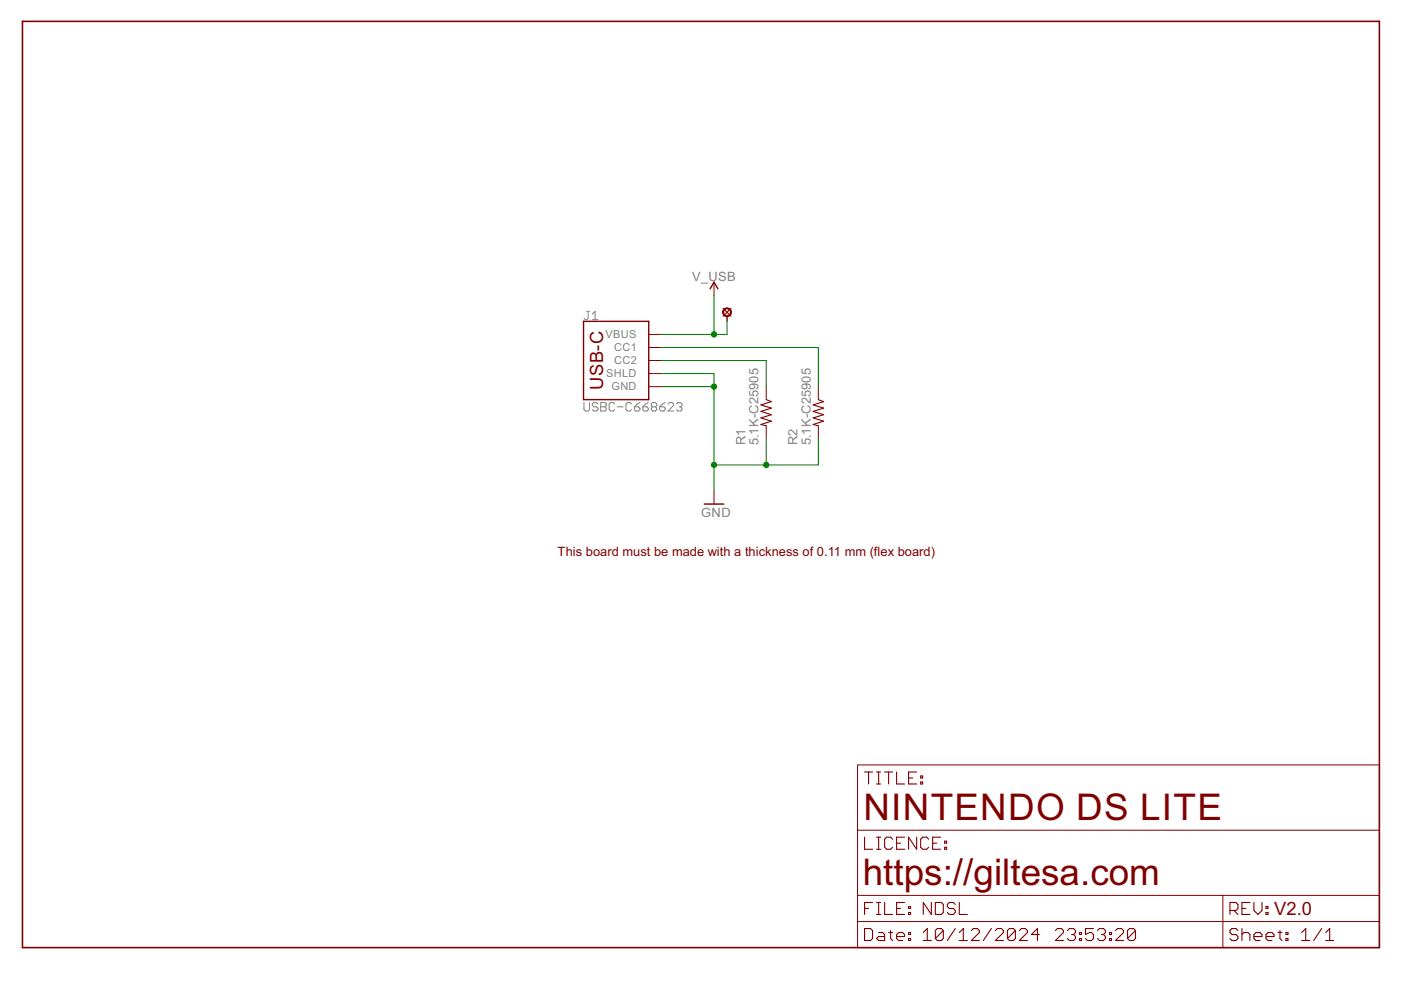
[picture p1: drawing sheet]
<svg xmlns="http://www.w3.org/2000/svg" width="297mm" height="210mm" viewBox="0 0 297 210" stroke-linecap="round" stroke-linejoin="round" font-family="sans-serif">
<g fill="none" stroke="#808080" stroke-width=".21">
<path d="M124.4 66h.6M124.7 66v1.5l-.3 .3h-.3l-.3-.3M125.6 67.8h1.2M125.6 66.6l.6-.6v1.8M123.8 85.4v1.4l.3 .3h.6l.3-.3v-1.4M126.8 85.7l-.3-.3h-.6l-.3 .3v.3l.3 .3h.6l.3 .3v.2l-.3 .3h-.6l-.3-.3M127.4 85.4h.8l.3 .3v.3l-.3 .3 .3 .3v.2l-.3 .3h-.8zM127.4 86.3h.8M130.3 85.7l-.3-.3h-.5l-.3 .3v1.1l.3 .3h.5l.3-.3M130.9 86.3h1.2M133.9 85.7l-.3-.3h-.6l-.3 .3v1.1l.3 .3h.6l.3-.3M134.5 86.3h.9l.3 .3v.2l-.3 .3h-.6l-.3-.3z"/>
<path d="M135.7 85.4l-.6 .3-.6 .6M136.3 86.3h.9l.3 .3v.2l-.3 .3h-.6l-.3-.3zM137.5 85.4l-.6 .3-.6 .6M138.4 86.3l-.3 .3v.2l.3 .3h.6l.3-.3v-.2l-.3-.3M138.4 86.3l-.3-.3v-.3l.3-.3h.6l.3 .3v.3l-.3 .3M138.4 86.3h.6M139.8 86.3h.9l.3 .3v.2l-.3 .3h-.6l-.3-.3zM141 85.4l-.6 .3-.6 .6M141.6 85.7l.3-.3h.6l.3 .3v.3l-1.2 1.1h1.2M143.4 85.7l.3-.3h.6l.3 .3v.3l-.3 .3M144 86.3h.3M144.3 86.3l.3 .3v.2l-.3 .3h-.6l-.3-.3"/>
</g>
<path d="M4.8 4.5h287.7v196.4h-287.7z" fill="none" stroke="#800000" stroke-width=".34"/>
<g fill="none" stroke="#800000" stroke-width=".21">
<path d="M151.4 59.8v2.8M137.5 70.9h2.8M137.5 73.7h2.8M137.5 76.4h2.8M137.5 79.2h2.8M137.5 82h2.8M162.5 82v2.7M162.5 90.3v2.7M173.5 82v2.7M173.5 90.3v2.7M151.4 104.1v2.8M181.8 162.2h110.7v38.7h-110.7z"/>
<path d="M181.8 176h110.7M181.8 189.8h110.7M181.8 195.4h110.7M259.3 189.8v11.1"/>
</g>
<g fill="none" stroke="#800000" stroke-width=".23">
<path d="M153.3 65.4l1.7 1.6M155 65.4l-1.7 1.6M162.5 84.7l1.1 .5-2.3 .7 2.3 .6-2.3 .7 2.3 .7-2.3 .7 2.3 .7-2.3 .7 1.2 .3M173.5 84.7l1.1 .5-2.2 .7 2.2 .6-2.2 .7 2.2 .7-2.2 .7 2.2 .7-2.2 .7 1.1 .3M183.3 177.5v2.6h1.7M183.3 163.7h1.7M184.1 163.7v2.5M185.8 163.7h.9M185.8 166.2h.9M185.8 177.5h.9M186.3 163.7v2.5M186.3 177.5v2.6"/>
<path d="M187.6 163.7h1.7M188.4 163.7v2.5M189.3 177.9l-.5-.4h-.8l-.4 .4v1.7l.4 .5h.8l.5-.5M190.1 163.7v2.5h1.7M190.1 178.8h.8M191.8 177.5h-1.7v2.6h1.7M192.6 165h.9M194.4 163.7h-1.8v2.5h1.8M194.4 177.5v2.6l-1.8-2.6v2.6M195.2 165.8h.4v.4h-.4zM195.2 164.5h.4v.5h-.4zM196.9 177.9l-.4-.4h-.9l-.4 .4v1.7l.4 .5h.9l.4-.5"/>
<path d="M197.7 178.8h.9M199.4 177.5h-1.7v2.6h1.7M200.3 179.6h.4v.5h-.4zM200.3 178.4h.4v.4h-.4zM183.3 196.9h1.3l.4 .4v1.7l-.4 .4h-1.3zM183.3 192.6h.8M185 191.3h-1.7v2.6M185.8 191.3h.9M185.8 193.9h.9M185.8 180.1h.9M186.3 197.7h.8l.5 .4v1.3h-1.3l-.5-.4 .5-.4h1.3M186.3 191.3v2.6"/>
<path d="M187.6 191.3v2.6h1.7M188.4 197.7h.9M188.8 197.3v1.7l.5 .4M190.1 198.6h1.7v-.5l-.4-.4h-.9l-.4 .4v.9l.4 .4h.9M190.1 192.6h.8M191.8 191.3h-1.7v2.6h1.7M192.6 199h.5v.4h-.5zM192.6 197.7h.5v.4h-.5zM192.6 192.2h.5v.4h-.5zM192.6 193.5h.5v.4h-.5zM195.7 199.4h1.8M195.7 197.7l.9-.8v2.5"/>
<path d="M197.5 191.3v2.6l-1.8-2.6v2.6M198.3 191.3h1.3l.4 .5v1.7l-.4 .4h-1.3zM200 197.3v1.7l-.4 .4h-.9l-.4-.4M200 197.3l-.4-.4h-.9l-.4 .4v1.7M200 197.3l-1.7 1.7M202.5 191.8l-.4-.5h-.8l-.4 .5v.4l.4 .4h.8l.4 .4v.5l-.4 .4h-.8l-.4-.4M202.5 196.9l-1.6 2.5M203.4 199.4h1.7M203.4 191.3v2.6h1.7M203.4 197.7l.8-.8v2.5M206 197.3l.4-.4h.8l.4 .4v.4l-1.6 1.7h1.6M210.2 196.9l-1.7 2.5"/>
<path d="M211 197.3l.5-.4h.8l.4 .4v.4l-1.7 1.7h1.7M215.3 197.3v1.7l-.4 .4h-.9l-.4-.4M215.3 197.3l-.4-.4h-.9l-.4 .4v1.7M215.3 197.3l-1.7 1.7M216.1 197.3l.5-.4h.8l.4 .4v.4l-1.7 1.7h1.7M220.4 198.1h-1.7l1.3-1.2v2.5M223.8 197.3l.4-.4h.8l.5 .4v.4l-1.7 1.7h1.7M226.3 197.3l.4-.4h.9l.4 .4v.4l-.4 .4M227.2 198.1h.4M227.6 198.1l.4 .5v.4l-.4 .4h-.9l-.4-.4M228.9 199h.4v.4h-.4zM228.9 197.7h.4v.4h-.4z"/>
<path d="M231.8 196.9h-1.7v1.2l.9-.4h.4l.4 .4v.9l-.4 .4h-.8l-.5-.4M232.7 197.3l.4-.4h.9l.4 .4v.4l-.4 .4M233.5 198.1h.5M234 198.1l.4 .5v.4l-.4 .4h-.9l-.4-.4M235.2 199h.5v.4h-.5zM235.2 197.7h.5v.4h-.5zM236.5 197.3l.4-.4h.9l.4 .4v.4l-1.7 1.7h1.7M240.7 197.3v1.7l-.4 .4h-.8l-.4-.4M240.7 197.3l-.4-.4h-.8l-.4 .4v1.7M240.7 197.3l-1.6 1.7M260.8 193h1.2l.5-.4v-.8l-.5-.5h-1.2v2.6M261.6 193l.9 .9"/>
<path d="M262.5 197.3l-.5-.4h-.8l-.4 .4v.4l.4 .4h.8l.5 .5v.4l-.5 .4h-.8l-.4-.4M263.3 198.1l.4-.4h.9l.4 .4v1.3M263.3 196.9v2.5M263.3 192.6h.9M265 191.3h-1.7v2.6h1.7M265.9 198.6h1.7v-.5l-.5-.4h-.8l-.4 .4v.9l.4 .4h.8M265.9 191.3v1.7l.8 .9 .9-.9v-1.7M268.4 198.6h1.7v-.5l-.4-.4h-.9l-.4 .4v.9l.4 .4h.9M268.4 192.2h.4v.4h-.4zM268.4 193.5h.4v.4h-.4zM271 197.7h.8M271.4 197.3v1.7l.4 .4"/>
<path d="M272.6 199h.5v.4h-.5zM272.6 197.7h.5v.4h-.5zM276 199.4h1.7M276 197.7l.8-.8v2.5M280.2 196.9l-1.7 2.5M281.1 199.4h1.7M281.1 197.7l.8-.8v2.5"/>
</g>
<path d="M123.7 68.1h13.8v16.6h-13.8zM150.6 61.2l.8-1.4 .8 1.4M154.2 67.1v1M149.3 106.9h4.2" fill="none" stroke="#800000" stroke-width=".3"/>
<path d="M153.6 65.4a.95 .95 0 0 1 1.4 .4 .95 .95 0 0 1-.6 1.3 .95 .95 0 0 1-1.2-.9h.2a.72 .72 0 0 1 1.1-.6 .72 .72 0 0 1 .1 1.2 .72 .72 0 0 1-1.1-.4l-.1-.2h-.2z" fill-rule="evenodd" fill="#800000" stroke="#800000" stroke-width=".21"/>
<path d="M140.3 79.2h11.1v24.9M140.3 73.7h33.2v8.3M140.3 76.4h22.2v5.6M151.4 62.6v8.3M154.2 68.1v2.8h-13.9M140.3 82h11.1M162.5 93v5.6M173.5 93v5.6h-22.1" fill="none" stroke="#008000" stroke-width=".21"/>
<g fill="#008000" stroke="#008000" stroke-width=".21">
<circle cx="151.4" cy="98.6" r=".55"/>
<circle cx="162.5" cy="98.6" r=".55"/>
<circle cx="151.4" cy="82" r=".55"/>
<circle cx="151.4" cy="70.9" r=".55"/>
</g>
<g font-size="8.7" fill="#800000">
<text x="183.1" y="173.8">NINTENDO DS LITE</text>
<text x="182.9" y="187.6">https://giltesa.com</text>
</g>
<g font-size="4.3" fill="#800000">
<text x="127.9" y="82.7" transform="rotate(-90 127.9 82.7)">USB-C</text>
<text x="270.1" y="194">V2.0</text>
</g>
<g font-size="3" fill="#808080">
<text x="146.8" y="59.6">V_USB</text>
<text x="158" y="94.4" transform="rotate(-90 158 94.4)">R1</text>
<text x="160.8" y="94.4" transform="rotate(-90 160.8 94.4)">5.1K-C25905</text>
<text x="169.1" y="94.4" transform="rotate(-90 169.1 94.4)">R2</text>
<text x="171.9" y="94.4" transform="rotate(-90 171.9 94.4)">5.1K-C25905</text>
<text x="148.7" y="109.6">GND</text>
</g>
<text font-size="3" fill="#800000" x="118.2" y="117.9">This board must be made with a thickness of 0.11 mm (flex board)</text>
<g font-size="2.6" fill="#808080">
<text x="128.4" y="71.7">VBUS</text>
<text x="130.2" y="74.5">CC1</text>
<text x="130.2" y="77.3">CC2</text>
<text x="128.5" y="80">SHLD</text>
<text x="129.6" y="82.8">GND</text>
</g>
</svg>
